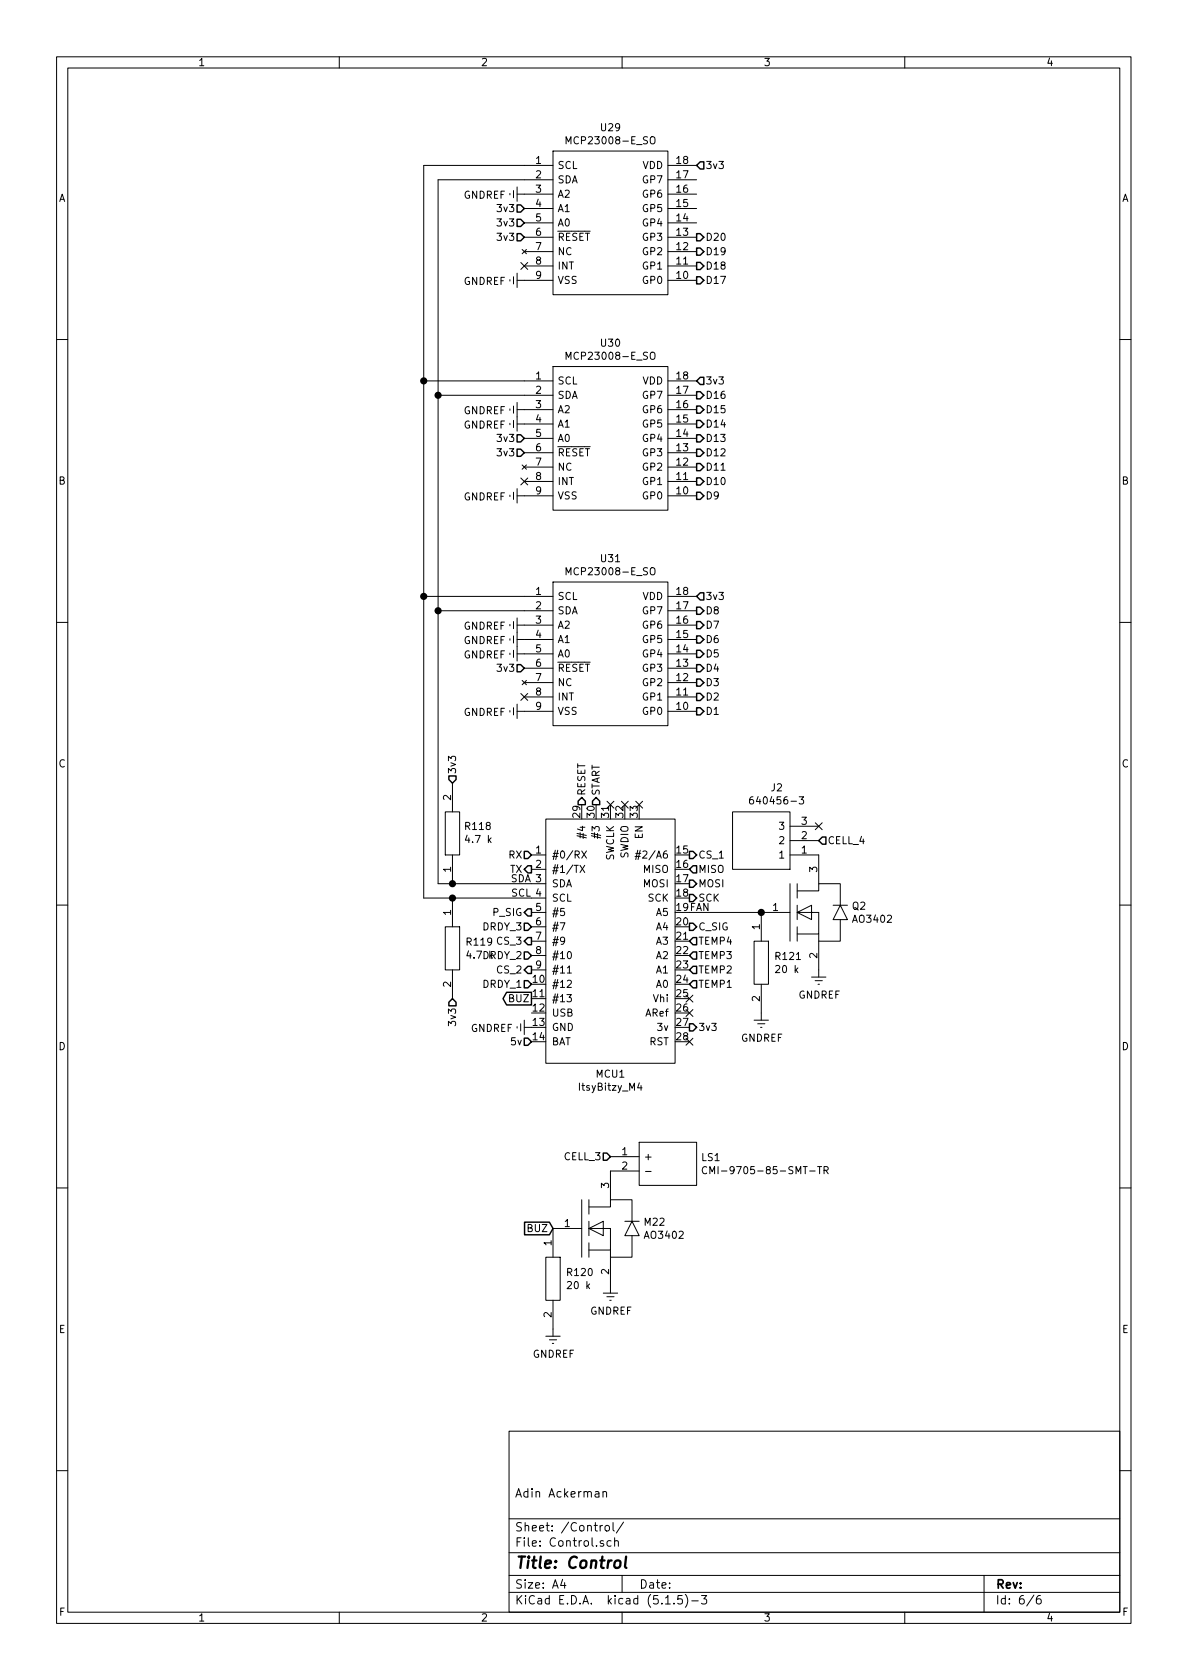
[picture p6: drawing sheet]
EESchema Schematic File Version 4
EELAYER 30 0
EELAYER END
$Descr A4 8268 11693 portrait
encoding utf-8
Sheet 6 6
Title "Control"
Date ""
Rev ""
Comp ""
Comment1 "Adin Ackerman"
Comment2 ""
Comment3 ""
Comment4 ""
$EndDescr
Text HLabel 4850 1150 2    50   Input ~ 0
3v3
Text HLabel 4850 2650 2    50   Input ~ 0
3v3
Text HLabel 4850 4150 2    50   Input ~ 0
3v3
$Comp
L power:GNDREF #PWR0148
U 1 1
P 3650 4950
F 0 "#PWR0148" H 3650 4700 50  0001 C CNN
F 1 "GNDREF" V 3655 4822 50  0000 R CNN
F 2 "" H 3650 4950 50  0001 C CNN
F 3 "" H 3650 4950 50  0001 C CNN
	1    3650 4950
	0    1    1    0   
$EndComp
$Comp
L power:GNDREF #PWR0144
U 1 1
P 3650 3450
F 0 "#PWR0144" H 3650 3200 50  0001 C CNN
F 1 "GNDREF" V 3655 3322 50  0000 R CNN
F 2 "" H 3650 3450 50  0001 C CNN
F 3 "" H 3650 3450 50  0001 C CNN
	1    3650 3450
	0    1    1    0   
$EndComp
$Comp
L power:GNDREF #PWR0141
U 1 1
P 3650 1950
F 0 "#PWR0141" H 3650 1700 50  0001 C CNN
F 1 "GNDREF" V 3655 1822 50  0000 R CNN
F 2 "" H 3650 1950 50  0001 C CNN
F 3 "" H 3650 1950 50  0001 C CNN
	1    3650 1950
	0    1    1    0   
$EndComp
Text HLabel 4850 4950 2    50   Output ~ 0
D1
Text HLabel 4850 4850 2    50   Output ~ 0
D2
Text HLabel 4850 4750 2    50   Output ~ 0
D3
Text HLabel 4850 4650 2    50   Output ~ 0
D4
Text HLabel 4850 4550 2    50   Output ~ 0
D5
Text HLabel 4850 4450 2    50   Output ~ 0
D6
Text HLabel 4850 4350 2    50   Output ~ 0
D7
Text HLabel 4850 4250 2    50   Output ~ 0
D8
Text HLabel 4850 3450 2    50   Output ~ 0
D9
Text HLabel 4850 3350 2    50   Output ~ 0
D10
Text HLabel 4850 3250 2    50   Output ~ 0
D11
Text HLabel 4850 3150 2    50   Output ~ 0
D12
Text HLabel 4850 3050 2    50   Output ~ 0
D13
Text HLabel 4850 2950 2    50   Output ~ 0
D14
Text HLabel 4850 2850 2    50   Output ~ 0
D15
Text HLabel 4850 2750 2    50   Output ~ 0
D16
Text HLabel 4850 1950 2    50   Output ~ 0
D17
Text HLabel 4850 1850 2    50   Output ~ 0
D18
Text HLabel 4850 1750 2    50   Output ~ 0
D19
Text HLabel 4850 1650 2    50   Output ~ 0
D20
$Comp
L power:GNDREF #PWR0142
U 1 1
P 3650 2850
F 0 "#PWR0142" H 3650 2600 50  0001 C CNN
F 1 "GNDREF" V 3655 2722 50  0000 R CNN
F 2 "" H 3650 2850 50  0001 C CNN
F 3 "" H 3650 2850 50  0001 C CNN
	1    3650 2850
	0    1    1    0   
$EndComp
Text HLabel 3650 1550 0    50   Input ~ 0
3v3
$Comp
L power:GNDREF #PWR0140
U 1 1
P 3650 1350
F 0 "#PWR0140" H 3650 1100 50  0001 C CNN
F 1 "GNDREF" V 3655 1222 50  0000 R CNN
F 2 "" H 3650 1350 50  0001 C CNN
F 3 "" H 3650 1350 50  0001 C CNN
	1    3650 1350
	0    1    1    0   
$EndComp
$Comp
L power:GNDREF #PWR0147
U 1 1
P 3650 4550
F 0 "#PWR0147" H 3650 4300 50  0001 C CNN
F 1 "GNDREF" V 3655 4422 50  0000 R CNN
F 2 "" H 3650 4550 50  0001 C CNN
F 3 "" H 3650 4550 50  0001 C CNN
	1    3650 4550
	0    1    1    0   
$EndComp
$Comp
L power:GNDREF #PWR0146
U 1 1
P 3650 4450
F 0 "#PWR0146" H 3650 4200 50  0001 C CNN
F 1 "GNDREF" V 3655 4322 50  0000 R CNN
F 2 "" H 3650 4450 50  0001 C CNN
F 3 "" H 3650 4450 50  0001 C CNN
	1    3650 4450
	0    1    1    0   
$EndComp
$Comp
L power:GNDREF #PWR0145
U 1 1
P 3650 4350
F 0 "#PWR0145" H 3650 4100 50  0001 C CNN
F 1 "GNDREF" V 3655 4222 50  0000 R CNN
F 2 "" H 3650 4350 50  0001 C CNN
F 3 "" H 3650 4350 50  0001 C CNN
	1    3650 4350
	0    1    1    0   
$EndComp
$Comp
L power:GNDREF #PWR0143
U 1 1
P 3650 2950
F 0 "#PWR0143" H 3650 2700 50  0001 C CNN
F 1 "GNDREF" V 3655 2822 50  0000 R CNN
F 2 "" H 3650 2950 50  0001 C CNN
F 3 "" H 3650 2950 50  0001 C CNN
	1    3650 2950
	0    1    1    0   
$EndComp
Text HLabel 3650 1450 0    50   Input ~ 0
3v3
Text HLabel 3650 3050 0    50   Input ~ 0
3v3
$Comp
L SamacSys_Parts:MCP23008-E_SO U31
U 1 1
P 4250 4550
F 0 "U31" H 4250 5215 50  0000 C CNN
F 1 "MCP23008-E_SO" H 4250 5124 50  0000 C CNN
F 2 "SOIC127P1030X265-18N" H 3850 3850 50  0001 L CNN
F 3 "https://componentsearchengine.com/Datasheets/1/MCP23008-E_SO.pdf" H 4700 4950 50  0001 L CNN
F 4 "8-bit I/O Expander,I2C,MCP23008-E/SO" H 3850 3750 50  0001 L CNN "Description"
F 5 "2.65" H 3850 3650 50  0001 L CNN "Height"
F 6 "579-MCP23008-E/SO" H 3850 3550 50  0001 L CNN "Mouser Part Number"
F 7 "https://www.mouser.com/Search/Refine.aspx?Keyword=579-MCP23008-E%2FSO" H 3850 3450 50  0001 L CNN "Mouser Price/Stock"
F 8 "Microchip" H 3850 3350 50  0001 L CNN "Manufacturer_Name"
F 9 "MCP23008-E/SO" H 3850 3250 50  0001 L CNN "Manufacturer_Part_Number"
	1    4250 4550
	1    0    0    -1  
$EndComp
$Comp
L SamacSys_Parts:MCP23008-E_SO U30
U 1 1
P 4250 3050
F 0 "U30" H 4250 3715 50  0000 C CNN
F 1 "MCP23008-E_SO" H 4250 3624 50  0000 C CNN
F 2 "SOIC127P1030X265-18N" H 3850 2350 50  0001 L CNN
F 3 "https://componentsearchengine.com/Datasheets/1/MCP23008-E_SO.pdf" H 4700 3450 50  0001 L CNN
F 4 "8-bit I/O Expander,I2C,MCP23008-E/SO" H 3850 2250 50  0001 L CNN "Description"
F 5 "2.65" H 3850 2150 50  0001 L CNN "Height"
F 6 "579-MCP23008-E/SO" H 3850 2050 50  0001 L CNN "Mouser Part Number"
F 7 "https://www.mouser.com/Search/Refine.aspx?Keyword=579-MCP23008-E%2FSO" H 3850 1950 50  0001 L CNN "Mouser Price/Stock"
F 8 "Microchip" H 3850 1850 50  0001 L CNN "Manufacturer_Name"
F 9 "MCP23008-E/SO" H 3850 1750 50  0001 L CNN "Manufacturer_Part_Number"
	1    4250 3050
	1    0    0    -1  
$EndComp
$Comp
L SamacSys_Parts:MCP23008-E_SO U29
U 1 1
P 4250 1550
F 0 "U29" H 4250 2215 50  0000 C CNN
F 1 "MCP23008-E_SO" H 4250 2124 50  0000 C CNN
F 2 "SOIC127P1030X265-18N" H 3850 850 50  0001 L CNN
F 3 "https://componentsearchengine.com/Datasheets/1/MCP23008-E_SO.pdf" H 4700 1950 50  0001 L CNN
F 4 "8-bit I/O Expander,I2C,MCP23008-E/SO" H 3850 750 50  0001 L CNN "Description"
F 5 "2.65" H 3850 650 50  0001 L CNN "Height"
F 6 "579-MCP23008-E/SO" H 3850 550 50  0001 L CNN "Mouser Part Number"
F 7 "https://www.mouser.com/Search/Refine.aspx?Keyword=579-MCP23008-E%2FSO" H 3850 450 50  0001 L CNN "Mouser Price/Stock"
F 8 "Microchip" H 3850 350 50  0001 L CNN "Manufacturer_Name"
F 9 "MCP23008-E/SO" H 3850 250 50  0001 L CNN "Manufacturer_Part_Number"
	1    4250 1550
	1    0    0    -1  
$EndComp
$Comp
L MCU_Module:ItsyBitzy_M4 MCU1
U 1 1
P 4250 6550
F 0 "MCU1" H 4250 5627 50  0000 C CNN
F 1 "ItsyBitzy_M4" H 4250 5536 50  0000 C CNN
F 2 "Module:Adafruit_ItsyBitsy_M4" H 4250 5600 50  0001 C CNN
F 3 "https://www.adafruit.com/product/3800" H 4650 7150 50  0001 C CNN
	1    4250 6550
	1    0    0    -1  
$EndComp
$Comp
L power:GNDREF #PWR0149
U 1 1
P 3700 7150
F 0 "#PWR0149" H 3700 6900 50  0001 C CNN
F 1 "GNDREF" V 3705 7022 50  0000 R CNN
F 2 "" H 3700 7150 50  0001 C CNN
F 3 "" H 3700 7150 50  0001 C CNN
	1    3700 7150
	0    1    1    0   
$EndComp
Text HLabel 3700 7250 0    50   Input ~ 0
5v
Wire Wire Line
	3700 6150 3150 6150
Wire Wire Line
	3050 6150 3050 4250
Wire Wire Line
	3050 4250 3650 4250
Wire Wire Line
	3050 4250 3050 2750
Wire Wire Line
	3050 2750 3650 2750
Connection ~ 3050 4250
Wire Wire Line
	3050 2750 3050 1250
Wire Wire Line
	3050 1250 3650 1250
Connection ~ 3050 2750
Wire Wire Line
	3700 6250 3150 6250
Wire Wire Line
	2950 6250 2950 4150
Wire Wire Line
	2950 4150 3650 4150
Wire Wire Line
	2950 4150 2950 2650
Wire Wire Line
	2950 2650 3650 2650
Connection ~ 2950 4150
Wire Wire Line
	2950 2650 2950 1150
Wire Wire Line
	2950 1150 3650 1150
Connection ~ 2950 2650
Text HLabel 4800 7150 2    50   Output ~ 0
3v3
Text HLabel 4800 6050 2    50   Input ~ 0
MISO
Text HLabel 4800 6150 2    50   Output ~ 0
MOSI
Text HLabel 4800 6250 2    50   Output ~ 0
SCK
Text HLabel 4050 5600 1    50   Output ~ 0
RESET
Text HLabel 4150 5600 1    50   Output ~ 0
START
Text HLabel 4800 5950 2    50   Output ~ 0
CS_1
Text HLabel 3700 6750 0    50   Output ~ 0
CS_2
Text HLabel 3700 6550 0    50   Output ~ 0
CS_3
Text HLabel 3700 6650 0    50   Input ~ 0
DRDY_2
Text HLabel 3700 6450 0    50   Input ~ 0
DRDY_3
Text HLabel 4800 6750 2    50   Input ~ 0
TEMP2
Text HLabel 3650 4650 0    50   Input ~ 0
3v3
Text HLabel 3650 3150 0    50   Input ~ 0
3v3
Text HLabel 3650 1650 0    50   Input ~ 0
3v3
NoConn ~ 3650 4850
NoConn ~ 3650 3350
NoConn ~ 3650 1850
NoConn ~ 4800 6950
NoConn ~ 4800 7050
NoConn ~ 4800 7250
NoConn ~ 4250 5600
NoConn ~ 4350 5600
NoConn ~ 4450 5600
$Comp
L SamacSys_Parts:ERJ-S06J472V R118
U 1 1
P 3150 5800
F 0 "R118" V 3196 5722 50  0000 R CNN
F 1 "ERJ-S06J472V" H 3000 5600 50  0001 L CNN
F 2 "RESC2012X70N" H 3000 5500 50  0001 L CNN
F 3 "https://componentsearchengine.com/Datasheets/1/ERJ-S06J472V.pdf" H 3350 5750 50  0001 L CNN
F 4 "Thick Film Resistors - SMD 0805 4.7Kohms 5% Anti-Sulfur" H 3000 5400 50  0001 L CNN "Description"
F 5 "0.7" H 3000 5300 50  0001 L CNN "Height"
F 6 "667-ERJ-S06J472V" H 3000 5200 50  0001 L CNN "Mouser Part Number"
F 7 "https://www.mouser.com/Search/Refine.aspx?Keyword=667-ERJ-S06J472V" H 3000 5100 50  0001 L CNN "Mouser Price/Stock"
F 8 "Panasonic" H 3000 5000 50  0001 L CNN "Manufacturer_Name"
F 9 "ERJ-S06J472V" H 3000 4900 50  0001 L CNN "Manufacturer_Part_Number"
F 10 "4.7 k" V 3105 5722 50  0000 R CNN "Resistance"
	1    3150 5800
	0    -1   -1   0   
$EndComp
Connection ~ 3150 6150
Wire Wire Line
	3150 6150 3050 6150
$Comp
L SamacSys_Parts:ERJ-S06J472V R119
U 1 1
P 3150 6600
F 0 "R119" V 3104 6688 50  0000 L CNN
F 1 "ERJ-S06J472V" H 3000 6400 50  0001 L CNN
F 2 "RESC2012X70N" H 3000 6300 50  0001 L CNN
F 3 "https://componentsearchengine.com/Datasheets/1/ERJ-S06J472V.pdf" H 3350 6550 50  0001 L CNN
F 4 "Thick Film Resistors - SMD 0805 4.7Kohms 5% Anti-Sulfur" H 3000 6200 50  0001 L CNN "Description"
F 5 "0.7" H 3000 6100 50  0001 L CNN "Height"
F 6 "667-ERJ-S06J472V" H 3000 6000 50  0001 L CNN "Mouser Part Number"
F 7 "https://www.mouser.com/Search/Refine.aspx?Keyword=667-ERJ-S06J472V" H 3000 5900 50  0001 L CNN "Mouser Price/Stock"
F 8 "Panasonic" H 3000 5800 50  0001 L CNN "Manufacturer_Name"
F 9 "ERJ-S06J472V" H 3000 5700 50  0001 L CNN "Manufacturer_Part_Number"
F 10 "4.7 k" V 3195 6688 50  0000 L CNN "Resistance"
	1    3150 6600
	0    1    1    0   
$EndComp
Connection ~ 3150 6250
Wire Wire Line
	3150 6250 2950 6250
Text HLabel 3150 5450 1    50   Input ~ 0
3v3
Text HLabel 3150 6950 3    50   Input ~ 0
3v3
Text HLabel 3700 5950 0    50   Input ~ 0
RX
Text HLabel 3700 6050 0    50   Output ~ 0
TX
Text Label 3700 6150 2    50   ~ 0
SDA
Text Label 3700 6250 2    50   ~ 0
SCL
Text HLabel 3700 6850 0    50   Input ~ 0
DRDY_1
$Comp
L SamacSys_Parts:CMI-9705-85-SMT-TR LS1
U 1 1
P 4650 8100
F 0 "LS1" H 4878 8146 50  0000 L CNN
F 1 "CMI-9705-85-SMT-TR" H 4878 8055 50  0000 L CNN
F 2 "CMI970585SMTTR" H 4450 7800 50  0001 L CNN
F 3 "" H 4900 8150 50  0001 L CNN
F 4 "Piezo Buzzers & Audio Indicators buzzer, 9.7 mm x 9.7 mm x 5 mm deep, M, 12 VDC, 85 dB, Surface Mount, Audio Indicator" H 4450 7700 50  0001 L CNN "Description"
F 5 "5.5" H 4450 7600 50  0001 L CNN "Height"
F 6 "490-CMI-9705-85SMTTR" H 4450 7500 50  0001 L CNN "Mouser Part Number"
F 7 "https://www.mouser.co.uk/ProductDetail/CUI-Devices/CMI-9705-85-SMT-TR?qs=P1JMDcb91o4Wun0lW9vptg%3D%3D" H 4450 7400 50  0001 L CNN "Mouser Price/Stock"
F 8 "CUI Devices" H 4450 7300 50  0001 L CNN "Manufacturer_Name"
F 9 "CMI-9705-85-SMT-TR" H 4450 7200 50  0001 L CNN "Manufacturer_Part_Number"
	1    4650 8100
	1    0    0    -1  
$EndComp
$Comp
L MOSFET:AO3402 M?
U 1 1
P 4250 8550
AR Path="/5E8E2BA1/5EE20212" Ref="M?"  Part="1" 
AR Path="/5E8E2E94/5EE20212" Ref="M22"  Part="1" 
F 0 "M22" H 4478 8596 50  0000 L CNN
F 1 "AO3402" H 4478 8505 50  0000 L CNN
F 2 "Package_TO_SOT_SMD:SOT-23" H 4250 7900 50  0001 C CNN
F 3 "https://datasheet.lcsc.com/szlcsc/1808131821_Alpha-Omega-Semicon-AO3402_C14385.pdf" H 4100 8750 50  0001 C CNN
	1    4250 8550
	1    0    0    -1  
$EndComp
$Comp
L power:GNDREF #PWR0151
U 1 1
P 4250 8950
F 0 "#PWR0151" H 4250 8700 50  0001 C CNN
F 1 "GNDREF" H 4255 8777 50  0000 C CNN
F 2 "" H 4250 8950 50  0001 C CNN
F 3 "" H 4250 8950 50  0001 C CNN
	1    4250 8950
	1    0    0    -1  
$EndComp
Text HLabel 4250 8050 0    50   Input ~ 0
CELL_3
$Comp
L SamacSys_Parts:ERJ-S06F2002V R?
U 1 1
P 3850 8900
AR Path="/5E8E2BA1/5EE37120" Ref="R?"  Part="1" 
AR Path="/5E8E2E94/5EE37120" Ref="R120"  Part="1" 
F 0 "R120" V 3804 8988 50  0000 L CNN
F 1 "ERJ-S06F2002V" H 3700 8600 50  0001 L CNN
F 2 "RESC2012X70N" H 3700 8500 50  0001 L CNN
F 3 "https://www.mouser.com/datasheet/2/315/AOA0000C334-1314047.pdf" H 3700 8500 50  0001 L CNN
F 4 "Thick Film Resistors 0805 20Kohms 1% Anti-Sulfur" H 3700 8400 50  0001 L CNN "Description"
F 5 "0.7" H 3700 8300 50  0001 L CNN "Height"
F 6 "667-ERJ-S06F2002V" H 3700 8200 50  0001 L CNN "Mouser Part Number"
F 7 "https://www.mouser.com/ProductDetail/Panasonic/ERJ-S06F2002V?qs=sGAEpiMZZMvdGkrng054t59%2FMXCyyixe0yzNlTwRWTk%3D" H 3700 8100 50  0001 L CNN "Mouser Price/Stock"
F 8 "Panasonic" H 3700 8000 50  0001 L CNN "Manufacturer_Name"
F 9 "ERJ-S06F2002V" H 3700 7900 50  0001 L CNN "Manufacturer_Part_Number"
F 10 "20 k" V 3895 8988 50  0000 L CNN "Resistance"
	1    3850 8900
	0    1    1    0   
$EndComp
$Comp
L power:GNDREF #PWR0150
U 1 1
P 3850 9250
F 0 "#PWR0150" H 3850 9000 50  0001 C CNN
F 1 "GNDREF" H 3855 9077 50  0000 C CNN
F 2 "" H 3850 9250 50  0001 C CNN
F 3 "" H 3850 9250 50  0001 C CNN
	1    3850 9250
	1    0    0    -1  
$EndComp
Text HLabel 4800 6850 2    50   Input ~ 0
TEMP1
Text HLabel 4800 6650 2    50   Input ~ 0
TEMP3
Text HLabel 4800 6550 2    50   Input ~ 0
TEMP4
Text GLabel 3700 6950 0    50   Output ~ 0
BUZ
Text GLabel 3850 8550 0    50   Input ~ 0
BUZ
Text HLabel 4800 6450 2    50   Output ~ 0
C_SIG
Text HLabel 3700 6350 0    50   Output ~ 0
P_SIG
$Comp
L SamacSys_Parts:640456-3 J2
U 1 1
P 5300 5850
F 0 "J2" H 5192 5485 50  0000 C CNN
F 1 "640456-3" H 5192 5576 50  0000 C CNN
F 2 "HDRV3W107P0X254_1X3_762X572X1080P" H 5100 5400 50  0001 L CNN
F 3 "http://www.te.com/commerce/DocumentDelivery/DDEController?Action=showdoc&DocId=Customer+Drawing%7F640456%7FW3%7Fpdf%7FEnglish%7FENG_CD_640456_W3.pdf%7F640456-3" H 5100 5300 50  0001 L CNN
F 4 "3 way MTA straight friction lock header" H 5100 5200 50  0001 L CNN "Description"
F 5 "10.795" H 5100 5100 50  0001 L CNN "Height"
F 6 "571-6404563" H 5100 5000 50  0001 L CNN "Mouser Part Number"
F 7 "https://www.mouser.co.uk/ProductDetail/TE-Connectivity-AMP/640456-3?qs=%2F35zJ5USjonzBh%2Fz7jaWrQ%3D%3D" H 5100 4900 50  0001 L CNN "Mouser Price/Stock"
F 8 "TE Connectivity" H 5100 4800 50  0001 L CNN "Manufacturer_Name"
F 9 "640456-3" H 5100 4700 50  0001 L CNN "Manufacturer_Part_Number"
	1    5300 5850
	-1   0    0    1   
$EndComp
$Comp
L MOSFET:AO3402 Q2
U 1 1
P 5700 6350
F 0 "Q2" H 5928 6396 50  0000 L CNN
F 1 "AO3402" H 5928 6305 50  0000 L CNN
F 2 "Package_TO_SOT_SMD:SOT-23" H 5700 5700 50  0001 C CNN
F 3 "https://datasheet.lcsc.com/szlcsc/1808131821_Alpha-Omega-Semicon-AO3402_C14385.pdf" H 5550 6550 50  0001 C CNN
	1    5700 6350
	1    0    0    -1  
$EndComp
Text HLabel 5700 5850 2    50   Input ~ 0
CELL_4
NoConn ~ 5700 5750
$Comp
L power:GNDREF #PWR0153
U 1 1
P 5700 6750
F 0 "#PWR0153" H 5700 6500 50  0001 C CNN
F 1 "GNDREF" H 5705 6577 50  0000 C CNN
F 2 "" H 5700 6750 50  0001 C CNN
F 3 "" H 5700 6750 50  0001 C CNN
	1    5700 6750
	1    0    0    -1  
$EndComp
Text Label 4800 6350 0    50   ~ 0
FAN
Wire Wire Line
	4800 6350 5300 6350
$Comp
L SamacSys_Parts:ERJ-S06F2002V R121
U 1 1
P 5300 6700
F 0 "R121" V 5254 6788 50  0000 L CNN
F 1 "ERJ-S06F2002V" H 5150 6400 50  0001 L CNN
F 2 "RESC2012X70N" H 5150 6300 50  0001 L CNN
F 3 "https://www.mouser.com/datasheet/2/315/AOA0000C334-1314047.pdf" H 5150 6300 50  0001 L CNN
F 4 "Thick Film Resistors 0805 20Kohms 1% Anti-Sulfur" H 5150 6200 50  0001 L CNN "Description"
F 5 "0.7" H 5150 6100 50  0001 L CNN "Height"
F 6 "667-ERJ-S06F2002V" H 5150 6000 50  0001 L CNN "Mouser Part Number"
F 7 "https://www.mouser.com/ProductDetail/Panasonic/ERJ-S06F2002V?qs=sGAEpiMZZMvdGkrng054t59%2FMXCyyixe0yzNlTwRWTk%3D" H 5150 5900 50  0001 L CNN "Mouser Price/Stock"
F 8 "Panasonic" H 5150 5800 50  0001 L CNN "Manufacturer_Name"
F 9 "ERJ-S06F2002V" H 5150 5700 50  0001 L CNN "Manufacturer_Part_Number"
F 10 "20 k" V 5345 6788 50  0000 L CNN "Resistance"
	1    5300 6700
	0    1    1    0   
$EndComp
Connection ~ 5300 6350
$Comp
L power:GNDREF #PWR0152
U 1 1
P 5300 7050
F 0 "#PWR0152" H 5300 6800 50  0001 C CNN
F 1 "GNDREF" H 5305 6877 50  0000 C CNN
F 2 "" H 5300 7050 50  0001 C CNN
F 3 "" H 5300 7050 50  0001 C CNN
	1    5300 7050
	1    0    0    -1  
$EndComp
$EndSCHEMATC
